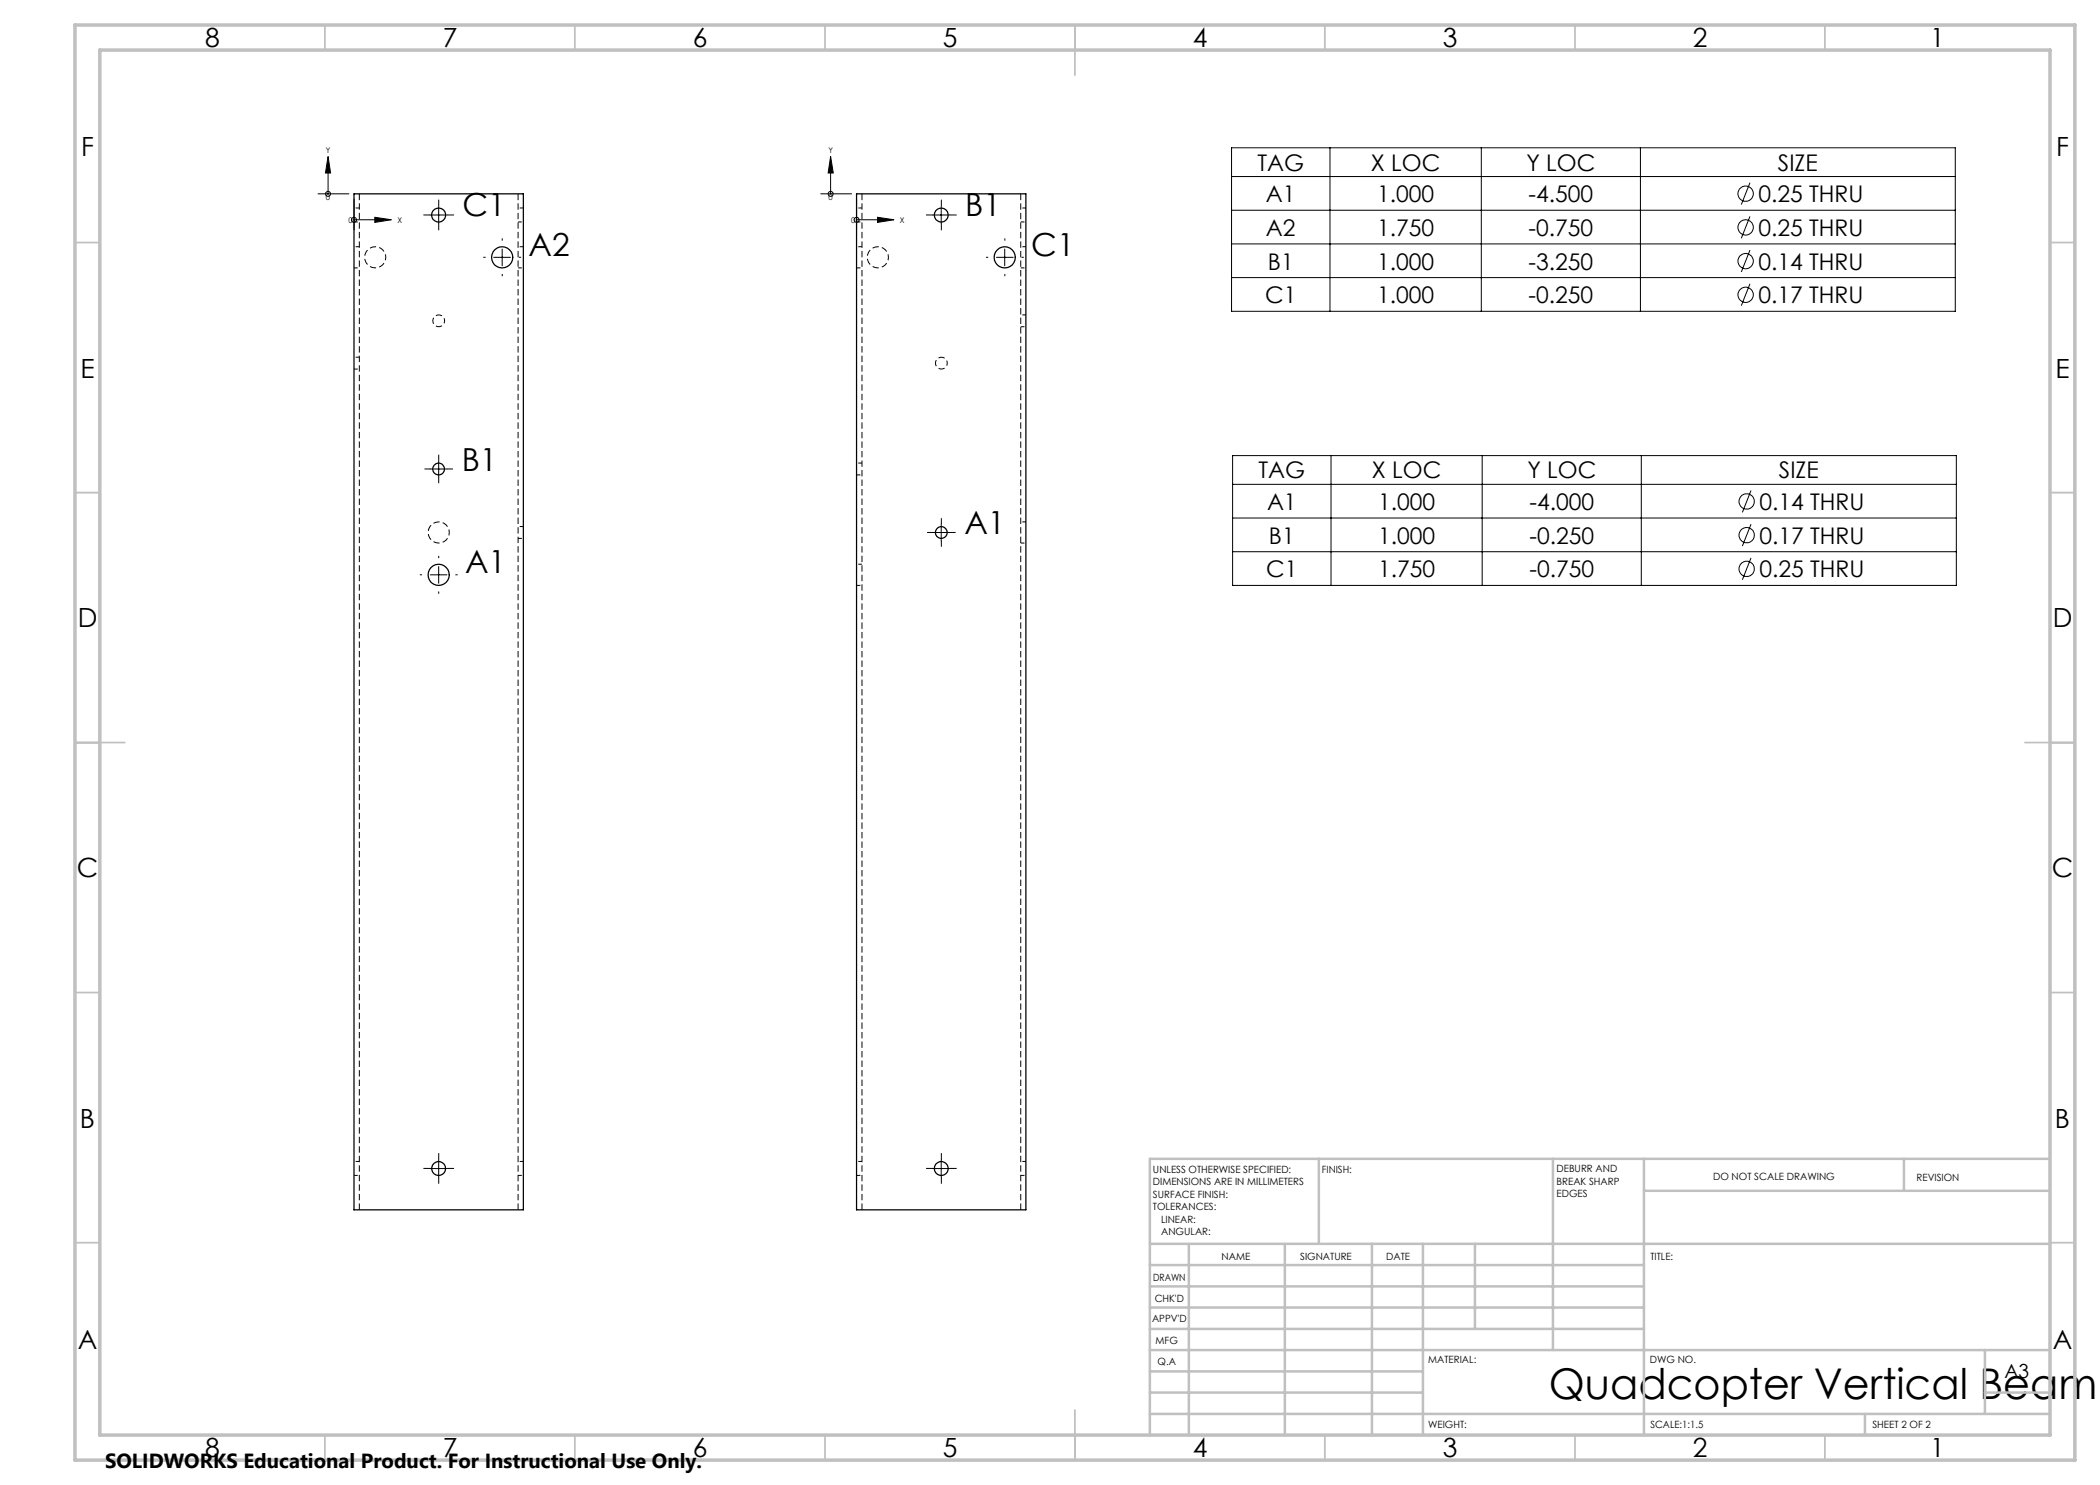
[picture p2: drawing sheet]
<svg xmlns="http://www.w3.org/2000/svg" width="420mm" height="297mm" viewBox="0 0 420 297" stroke-linecap="round" stroke-linejoin="round" font-family="sans-serif">
<path d="M71.9 38.8v203.2M103.6 38.8v203.2M172.4 38.8v203.2M204.1 38.8v203.2" fill="none" stroke="#000" stroke-width=".2" stroke-dasharray="1.3 .6" stroke-linecap="butt"/>
<path d="M77.2 51.5a2.12 2.12 0 0 0-3.1-2 2.12 2.12 0 0 0-.4 3.6 2.12 2.12 0 0 0 3.4-1.1l.1-.5M177.7 51.5a2.12 2.12 0 0 0-3-2 2.12 2.12 0 0 0-.5 3.6 2.12 2.12 0 0 0 3.4-1.1l.1-.5M88.9 64.2a1.19 1.19 0 0 0-1.6-1.1 1.19 1.19 0 0 0-.4 1.9 1.19 1.19 0 0 0 2-.4v-.4M189.5 72.6a1.19 1.19 0 0 0-1.7-1.1 1.19 1.19 0 0 0-.3 2 1.19 1.19 0 0 0 1.9-.5l.1-.4M89.9 106.5a2.12 2.12 0 0 0-3.1-1.9 2.12 2.12 0 0 0-.4 3.5 2.12 2.12 0 0 0 3.4-1.1l.1-.5" fill="none" stroke="#000" stroke-width=".2" stroke-dasharray="1.3 .6" stroke-dashoffset=".7" stroke-linecap="butt"/>
<g fill="none" stroke="#000" stroke-width=".2" stroke-dasharray="1.3 .6" stroke-dashoffset=".5" stroke-linecap="butt">
<path d="M70.8 53.6h1.1M70.8 44.4h1.1M71.9 49.3h-1.1M71.9 41.6h-1.1M103.6 44.4h1.1M103.6 53.6h1.1M104.7 41.6h-1.1M104.7 49.3h-1.1M171.3 53.6h1.1M171.3 44.4h1.1M172.4 49.3h-1.1M172.4 41.6h-1.1"/>
<path d="M204.1 44.4h1.1M204.1 53.6h1.1M205.2 41.6h-1.1M205.2 49.3h-1.1M70.8 73.8h1.1M71.9 71.4h-1.1M204.1 65.3h1.1M205.2 63h-1.1M171.3 95h1.1M172.4 92.6h-1.1M103.6 107.7h1.1M104.7 105.3h-1.1"/>
<path d="M171.3 117.1h1.1M172.4 112.8h-1.1M204.1 108.6h1.1M205.2 104.4h-1.1M70.8 235.1h1.1M71.9 232.3h-1.1M103.6 235.1h1.1M104.7 232.3h-1.1M171.3 235.1h1.1M172.4 232.3h-1.1M204.1 235.1h1.1M205.2 232.3h-1.1"/>
</g>
<g fill="none" stroke="#000" stroke-width=".25">
<path d="M70.8 38.8h33.9v203.2h-33.9zM171.3 38.8h33.9v203.2h-33.9z"/>
<circle cx="87.7" cy="43" r="1.4"/>
<circle cx="100.4" cy="51.5" r="2.12"/>
<circle cx="188.3" cy="43" r="1.39"/>
<circle cx="200.9" cy="51.5" r="2.12"/>
<circle cx="87.7" cy="93.8" r="1.18"/>
<circle cx="87.7" cy="115" r="2.12"/>
<circle cx="188.3" cy="106.5" r="1.18"/>
<circle cx="87.7" cy="233.7" r="1.39"/>
<circle cx="188.3" cy="233.7" r="1.39"/>
</g>
<g fill="none" stroke="#000" stroke-width=".2">
<path d="M63.6 38.8h6.2M65.6 31.3l.5 3.3h-1zM65.6 34.6v4.2M70.8 39.8v6.2M164.1 38.8h6.2M166.1 31.3l.6 3.3h-1.1zM166.1 34.6v4.2M171.3 39.8v6.2M246.3 29.6h144.8v32.7h-144.8zM246.3 35.3h144.8M266 29.6v32.7M296.3 29.6v32.7"/>
<path d="M328.1 29.6v32.7M350 36.5l-1.7 4.4M70.8 44h4.2M75 43.5l3.3 .5-3.3 .5zM86 43h3.4M87.7 41.3v3.4M98.7 51.5h3.4M100.4 49.8v3.4M171.3 44h4.2M175.5 43.5l3.3 .5-3.3 .5zM186.6 43h3.3M188.2 41.3v3.4"/>
<path d="M199.3 51.5h3.3M200.9 49.8v3.4M246.3 42h144.8M246.3 48.8h144.8M246.3 55.5h144.8M350 43.3l-1.7 4.4M350 50l-1.7 4.4M350 56.8l-1.7 4.3M86 93.8h3.4M87.7 92.1v3.4M246.5 91.1h144.8v26h-144.8zM246.5 96.9h144.8"/>
<path d="M266.2 91.1v26M296.4 91.1v26M328.3 91.1v26M350.2 98.1l-1.7 4.4M86 115h3.4M87.7 113.3v3.4M186.6 106.5h3.3M188.2 104.8v3.4M246.5 103.6h144.8M246.5 110.3h144.8M350.2 104.8l-1.7 4.4M350.2 111.6l-1.7 4.4"/>
<path d="M86 233.7h3.4M87.7 232.1v3.3M186.6 233.7h3.3M188.2 232.1v3.3"/>
<circle cx="65.6" cy="38.8" r=".5"/>
<circle cx="166.1" cy="38.8" r=".5"/>
<circle cx="349.1" cy="38.7" r="1.53"/>
<circle cx="70.8" cy="44" r=".5"/>
<circle cx="171.3" cy="44" r=".5"/>
<circle cx="349.1" cy="45.5" r="1.53"/>
<circle cx="349.1" cy="59" r="1.53"/>
<circle cx="349.1" cy="52.2" r="1.53"/>
<circle cx="349.3" cy="100.3" r="1.54"/>
<circle cx="349.3" cy="107" r="1.53"/>
<circle cx="349.3" cy="113.8" r="1.53"/>
</g>
<g fill="none" stroke="#000" stroke-width=".2" stroke-dasharray="15.2 1.3 1.3 1.3" stroke-linecap="butt">
<path d="M86.1 43h-1.4M87.7 41.3v-1.4M87.7 44.7v1.4M89.4 43h1.4M97.1 51.5h-.4M100.4 48.1v-.4M100.4 54.8v.4M103.8 51.5h.4M186.6 43h-1.4M188.3 41.3v-1.4M188.3 44.7v1.4M189.9 43h1.4"/>
<path d="M197.6 51.5h-.4M201 48.1v-.4M201 54.8v.4M204.3 51.5h.5M86.1 93.8h-1.2M87.7 92.1v-1.2M87.7 95.5v1.1M89.4 93.8h1.2M84.4 115h-.4M87.7 111.6v-.4M87.7 118.3v.4M91.1 115h.4"/>
<path d="M186.6 106.5h-1.2M188.3 104.8v-1.2M188.3 108.2v1.1M189.9 106.5h1.2M86.1 233.7h-1.4M87.7 232v-1.4M87.7 235.4v1.3M89.4 233.7h1.4M186.6 233.7h-1.4M188.3 232v-1.4M188.3 235.4v1.3M189.9 233.7h1.4"/>
</g>
<g fill="none" stroke="#c0c0c0" stroke-width=".35">
<path d="M65 5v5M115 5v5M165 5v5M215 5v10M265 5v5M315 5v5M365 5v5M15 48.5h5M410 48.5h5M15 98.5h5M410 98.5h5M15 148.5h10"/>
<path d="M405 148.5h10M15 198.5h5M410 198.5h5M15 248.5h5M410 248.5h5M65 287v5M115 287v5M165 287v5M215 282v10M265 287v5M315 287v5M365 287v5"/>
</g>
<g fill="none" stroke="#c0c0c0" stroke-width=".5">
<path d="M263.8 231.8v17M310.6 231.8v38.2M328.8 231.8v55.2M328.8 238.2h81.2M380.8 231.8v6.4M410 231.8h-180v55.2M230 248.8h180M230 257.3h98.8M230 253h98.8M237.8 248.8v38.2M257 248.8v38.2M274.4 248.8v38.2"/>
<path d="M284.6 248.8v38.2M295 248.8v17M230 265.8h98.8M230 261.5h98.8M230 278.5h54.6M230 274.3h54.6M230 270h180M397 278.5h13M397 270v12.8M230 282.8h180M373 282.8v4.2"/>
</g>
<path d="M15 5h400v287h-400zM20 10h390v277h-390z" fill="none" stroke="#c0c0c0" stroke-width=".7"/>
<path d="M75 43.5l3.3 .5-3.3 .5zM65.6 31.3l.5 3.3h-1zM175.5 43.5l3.3 .5-3.3 .5zM166.1 31.3l.6 3.3h-1.1z" fill="#000"/>
<text font-size="8.5" x="309.8" y="279.7">Quadcopter Vertical Beam</text>
<g font-size="6.3">
<text x="92.5" y="43.2">C1</text>
<text x="193" y="43.2">B1</text>
<text x="105.7" y="51.2">A2</text>
<text x="206.2" y="51.2">C1</text>
<text x="92.4" y="94.2">B1</text>
<text x="192.9" y="106.9">A1</text>
<text x="93" y="114.7">A1</text>
</g>
<g font-size="5.3">
<text x="41" y="9.5">8</text>
<text x="88.5" y="9.5">7</text>
<text x="138.5" y="9.5">6</text>
<text x="188.5" y="9.5">5</text>
<text x="238.5" y="9.5">4</text>
<text x="288.5" y="9.5">3</text>
<text x="338.5" y="9.5">2</text>
<text x="386" y="9.5">1</text>
<text x="16.2" y="31.3">F</text>
<text x="411.2" y="31.3">F</text>
<text x="16.1" y="75.5">E</text>
<text x="411.1" y="75.5">E</text>
<text x="15.5" y="125.5">D</text>
<text x="410.5" y="125.5">D</text>
<text x="15.4" y="175.5">C</text>
<text x="410.4" y="175.5">C</text>
<text x="16" y="225.5">B</text>
<text x="411" y="225.5">B</text>
<text x="15.5" y="269.8">A</text>
<text x="410.5" y="269.8">A</text>
<text x="41" y="291.5">8</text>
<text x="88.5" y="291.5">7</text>
<text x="138.5" y="291.5">6</text>
<text x="188.5" y="291.5">5</text>
<text x="238.5" y="291.5">4</text>
<text x="288.5" y="291.5">3</text>
<text x="338.5" y="291.5">2</text>
<text x="386" y="291.5">1</text>
</g>
<g font-size="4.6">
<text x="251.5" y="34.1">TAG</text>
<text x="274.2" y="34.1">X LOC</text>
<text x="305.3" y="34.1">Y LOC</text>
<text x="355.6" y="34.1">SIZE</text>
<text x="253.2" y="40.5">A1</text>
<text x="275.4" y="40.5">1.000</text>
<text x="305.7" y="40.5">-4.500</text>
<text x="351.7" y="40.5">0.25 THRU</text>
<text x="253.2" y="47.2">A2</text>
<text x="275.4" y="47.2">1.750</text>
<text x="305.7" y="47.2">-0.750</text>
<text x="351.7" y="47.2">0.25 THRU</text>
<text x="253.6" y="53.9">B1</text>
<text x="275.4" y="53.9">1.000</text>
<text x="305.7" y="53.9">-3.250</text>
<text x="351.7" y="53.9">0.14 THRU</text>
<text x="253" y="60.7">C1</text>
<text x="275.4" y="60.7">1.000</text>
<text x="305.7" y="60.7">-0.250</text>
<text x="351.7" y="60.7">0.17 THRU</text>
<text x="251.7" y="95.7">TAG</text>
<text x="274.4" y="95.7">X LOC</text>
<text x="305.5" y="95.7">Y LOC</text>
<text x="355.8" y="95.7">SIZE</text>
<text x="253.4" y="102">A1</text>
<text x="275.6" y="102">1.000</text>
<text x="305.9" y="102">-4.000</text>
<text x="351.9" y="102">0.14 THRU</text>
<text x="253.8" y="108.8">B1</text>
<text x="275.6" y="108.8">1.000</text>
<text x="305.9" y="108.8">-0.250</text>
<text x="351.9" y="108.8">0.17 THRU</text>
<text x="253.2" y="115.5">C1</text>
<text x="275.6" y="115.5">1.750</text>
<text x="305.9" y="115.5">-0.750</text>
<text x="351.9" y="115.5">0.25 THRU</text>
</g>
<text font-size="4.1" x="21" y="293.7">SOLIDWORKS Educational Product. For Instructional Use Only.</text>
<text font-size="3.9" x="400.9" y="275.5">A3</text>
<g font-size="2">
<text x="230.6" y="234.6">UNLESS OTHERWISE SPECIFIED:</text>
<text x="230.6" y="237.1">DIMENSIONS ARE IN MILLIMETERS</text>
<text x="230.6" y="239.6">SURFACE FINISH:</text>
<text x="264.4" y="234.6">FINISH:</text>
<text x="311.3" y="234.5">DEBURR AND</text>
<text x="311.3" y="237">BREAK SHARP</text>
<text x="311.3" y="239.5">EDGES</text>
<text x="342.6" y="236">DO NOT SCALE DRAWING</text>
<text x="383.3" y="236.2">REVISION</text>
<text x="230.6" y="242.1">TOLERANCES:</text>
<text x="232.2" y="244.6">LINEAR:</text>
<text x="232.2" y="247.1">ANGULAR:</text>
<text x="244.3" y="252">NAME</text>
<text x="260" y="251.9">SIGNATURE</text>
<text x="277.2" y="251.9">DATE</text>
<text x="330.1" y="251.9">TITLE:</text>
<text x="230.6" y="256.1">DRAWN</text>
<text x="230.9" y="260.3">CHK'D</text>
<text x="230.4" y="264.4">APPV'D</text>
<text x="231.1" y="268.8">MFG</text>
<text x="231.5" y="273">Q.A</text>
<text x="285.6" y="272.5">MATERIAL:</text>
<text x="330" y="272.5">DWG NO.</text>
<text x="285.6" y="285.5">WEIGHT:</text>
<text x="330.1" y="285.6">SCALE:1:1.5</text>
<text x="374.5" y="285.6">SHEET 2 OF 2</text>
</g>
<g font-size="1.6">
<text x="65.2" y="30.7">Y</text>
<text x="165.7" y="30.7">Y</text>
<text x="65.2" y="40">0</text>
<text x="165.7" y="40">0</text>
<text x="69.7" y="44.5">0</text>
<text x="79.5" y="44.5">X</text>
<text x="170.2" y="44.5">0</text>
<text x="180" y="44.5">X</text>
</g>
</svg>
